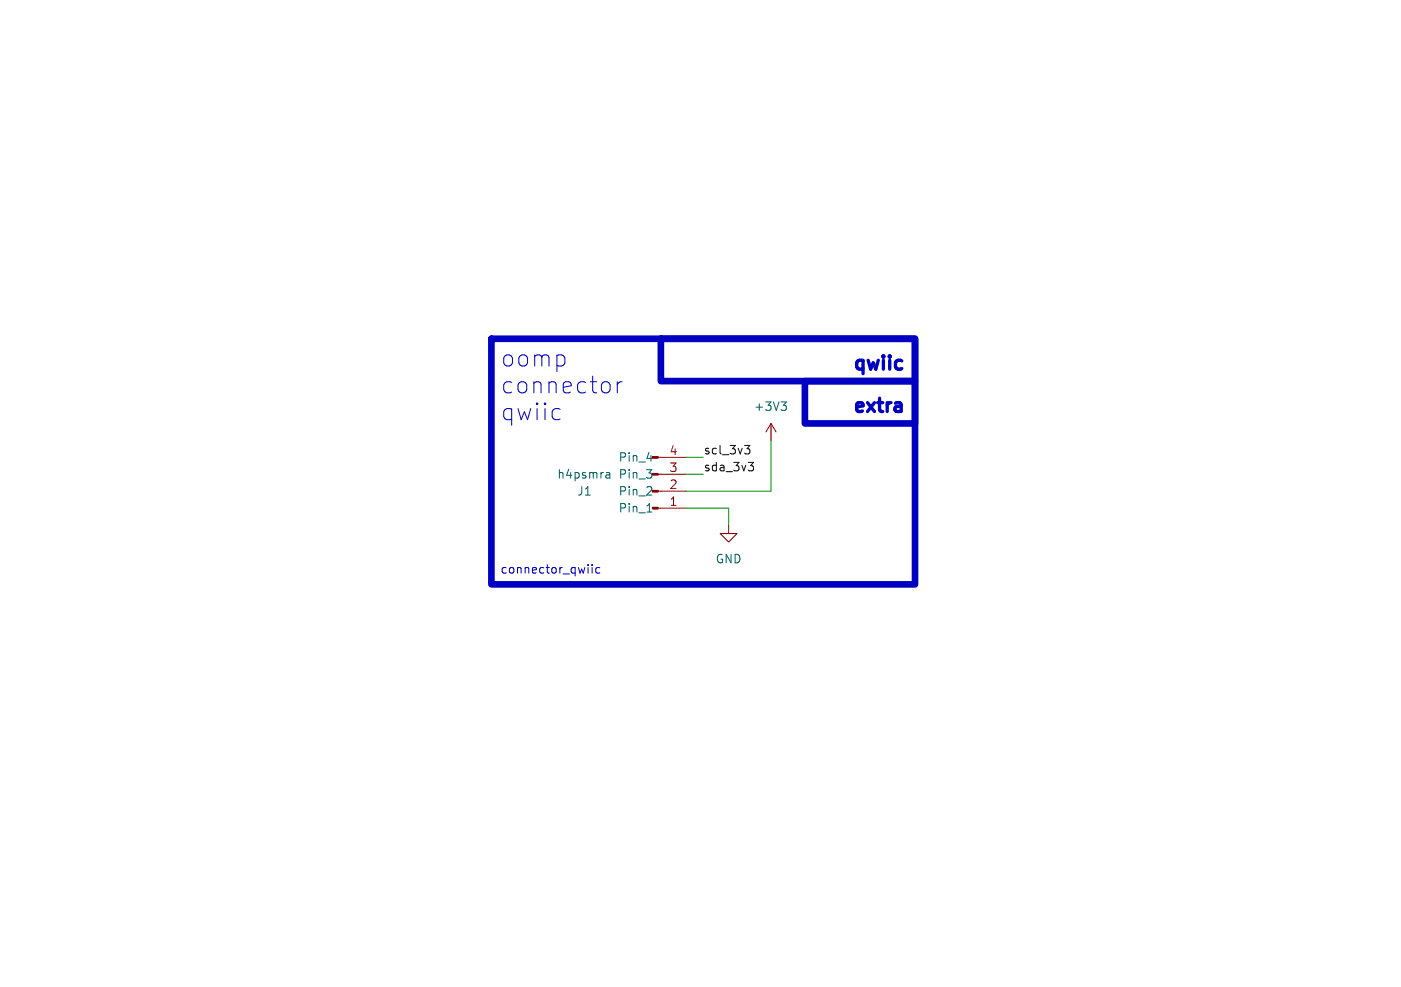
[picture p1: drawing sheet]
<svg xmlns="http://www.w3.org/2000/svg" width="210mm" height="148mm" viewBox="0 0 210 148" stroke-linecap="round" stroke-linejoin="round" font-family="sans-serif">
<path d="M98.7 68.6h4.2M98.7 71.1h4.2M98.7 73.7h4.2M98.7 76.2h4.2M109.2 78.7v1.3h1.3l-1.3 1.3-1.3-1.3h1.3M115.6 63.5l-.8 1.3M115.6 63.5v2.5M115.6 63.5l.7 1.3" fill="none" stroke="#840000" stroke-width=".15"/>
<g fill="#840000" stroke="#840000" stroke-width=".15">
<path d="M97.8 68.5h.9v.2h-.9z"/>
<path d="M97.8 71h.9v.2h-.9z"/>
<path d="M97.8 73.5h.9v.3h-.9z"/>
<path d="M97.8 76.1h.9v.2h-.9z"/>
</g>
<path d="M90.9 70.9h.4l.1 .8M90.9 71.6h.5M91.4 71.2l-.5 .1M96.9 74.2h.8M97 76.8h.7M97 68.7h.8M97.6 73.1v.4M117.1 60.3h.8l-.5 .5M117.6 60.8l.3 .2v.3l-.3 .2" fill="none" stroke="#006464" stroke-width=".15"/>
<path d="M111.6 66.8h.8l-.4 .5 .3 .1 .1 .4-.2 .3h-.4M112.2 69.3h.7l-.4 .5 .4 .1v.5l-.2 .2h-.4" fill="none" stroke="#0f0f0f" stroke-width=".15"/>
<path d="M135 54l.2 .1M135.2 55.3l-.2 .1M134.8 60.4l.3 .3v1M135.1 61.6l-.7 .1M135.1 60.9h-.7" fill="none" stroke="#0000c2" stroke-width=".5"/>
<path d="M91.3 57.5l.2 .2v.7l-.2 .3M92.5 57.2v1.7M93.2 57.2a.64 .64 0 0 0-.7 .5M83.7 61.3l.3 .1M84 62.8l-.3 .1M88.2 84.7v.1M88.8 84.7v.1M88.8 85.1v.8M89.9 85.2l-.4-.1-.2 .2v.4l.1 .2h.5" fill="none" stroke="#0000c2" stroke-width=".15"/>
<path d="M73.7 50.8h63.5v36.8h-63.5zM99.1 50.8h38.1v6.4h-38.1zM120.6 57.2h16.6v6.3h-16.6z" fill="none" stroke="#0000c2" stroke-width="1"/>
<path d="M102.9 76.2h6.3v2.5M102.9 71.1h2.5M102.9 68.6h2.5M115.6 66v7.7h-12.7" fill="none" stroke="#009600" stroke-width=".15"/>
<g font-size="3.5" fill="#0000c2">
<text x="74.9" y="55.2">oomp</text>
<text x="74.9" y="59.2">connector</text>
<text x="74.9" y="63.3">qwiic</text>
</g>
<g font-size="2.8" fill="#0000c2">
<text x="127.3" y="55.6">qwiic</text>
<text x="127.3" y="62">extra</text>
</g>
<g font-size="1.8" fill="#006464">
<text x="112.9" y="61.8">+3V3</text>
<text x="83.4" y="72">h4psmra</text>
<text x="92.6" y="72">Pin_3</text>
<text x="92.6" y="69.4">Pin_4</text>
<text x="86.4" y="74.5">J1</text>
<text x="92.6" y="77.1">Pin_1</text>
<text x="92.6" y="74.5">Pin_2</text>
<text x="107.2" y="84.7">GND</text>
</g>
<g font-size="1.8" fill="#a90000">
<text x="100.3" y="70.9">3</text>
<text x="100.3" y="68.3">4</text>
<text x="100.3" y="75.9">1</text>
<text x="100.3" y="73.4">2</text>
</g>
<g font-size="1.8" fill="#0f0f0f">
<text x="105.4" y="68.2">scl_3v3</text>
<text x="105.4" y="70.8">sda_3v3</text>
</g>
<text font-size="1.8" fill="#0000c2" x="74.9" y="86.1">connector_qwiic</text>
</svg>
